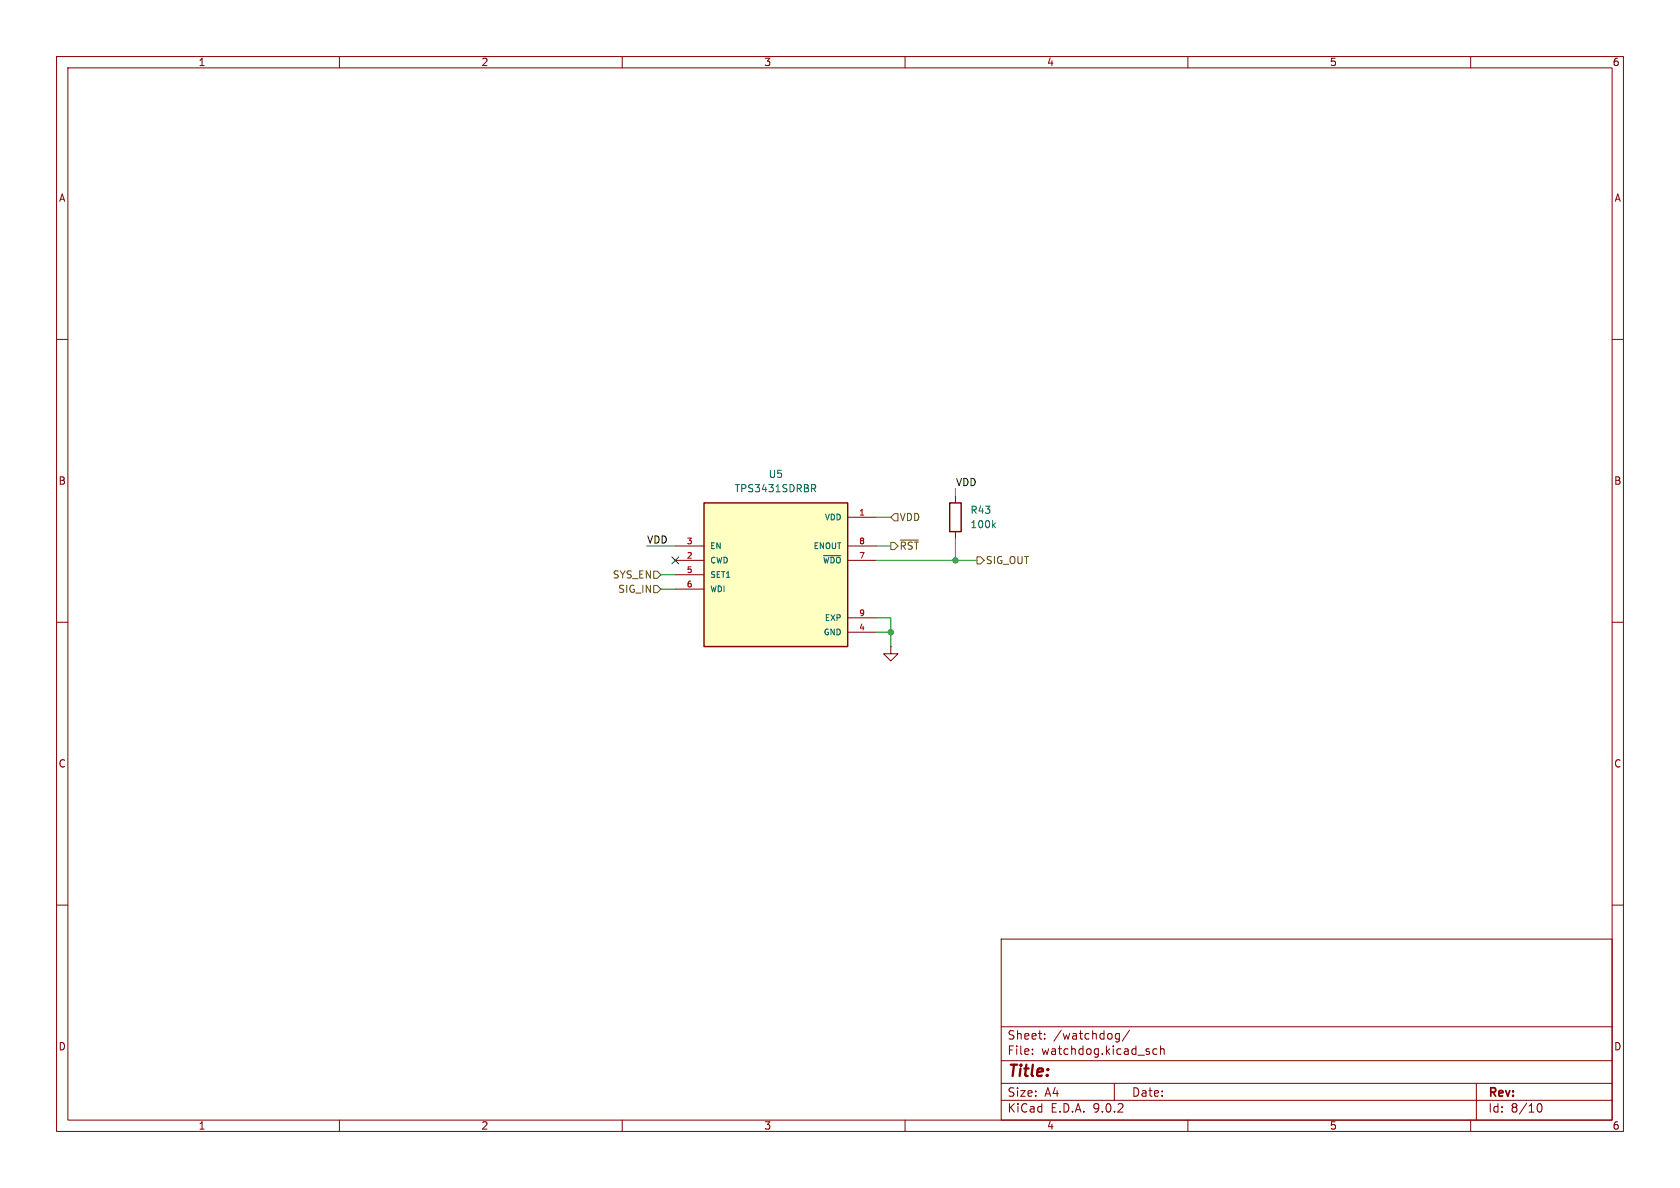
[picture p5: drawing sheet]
<svg xmlns="http://www.w3.org/2000/svg" width="297mm" height="210mm" viewBox="0 0 297 210" stroke-linecap="round" stroke-linejoin="round" font-family="sans-serif">
<g fill="none" stroke="#840000" stroke-width=".18">
<path d="M10 10h277v190h-277zM12 12h273v186h-273zM60 10v2M110 10v2M160 10v2M210 10v2M260 10v2M10 60h2M285 60h2M10 110h2M157.5 114.3v1.3h-1.3l1.3 1.2 1.2-1.2h-1.2M157.5 114.3h.1"/>
<path d="M285 110h2M10 160h2M177 166h108v32h-108zM285 160h2M60 198v2M110 198v2M160 198v2M177 194.5h108M177 191.5h108M177 187.5h108M177 181.5h108M182.5 186.3v.1"/>
<path d="M182.5 185.5v.1M184.7 183.6v.1M184.7 182.8v.1M197 191.5v3M197.9 182.7v1.2l-.3 .3-.4-.1M197.9 182.8l-.4-.1-.3 .3v.4l.1 .2h.6M199.7 182.1l-1.3 2M204.5 185.5l-.4-.1-.3 .3v.4l.2 .2h.5M205.2 185.5l.2-.1 .3 .1 .1 .9M205.2 184.9v1.5M210 198v2M260 198v2"/>
<path d="M261 191.5v6.5M271.7 195.7l.2-.5 .2-.1a.81 .81 0 0 1 .6 .6 .81 .81 0 0 1-.3 .8h-.4l-.3-.5"/>
</g>
<path d="M124.5 88.9h25.4v25.4h-25.4z" fill="#ffffc2"/>
<path d="M124.5 88.9h25.4v25.4h-25.4zM167.9 88.9h2v5.1h-2z" fill="none" stroke="#840000" stroke-width=".25"/>
<path d="M119.4 96.5h5.1M119.4 99.1h5.1M149.9 96.5h5M149.9 99.1h5M149.9 91.4h5M168.9 87.6v1.3M168.9 94v1.3M119.4 101.6h5.1M119.4 104.1h5.1M149.9 109.2h5M149.9 111.8h5" fill="none" stroke="#840000" stroke-width=".18"/>
<path d="M143.5 85.7h.5l.2 .2-.1 .4h-.6M143.8 86.3l.4 .6M145.6 98.2h3M175.6 92.8l.4 .5M176 92.4l-.5 .5" fill="none" stroke="#006464" stroke-width=".18"/>
<path d="M157.5 95.9h.6l.6 .6-.6 .7h-.6zM158.1 90.8h.6v1.3h-.6l-.6-.7zM159.2 95.5h3.2M172.7 98.4h.7l.6 .7-.6 .6h-.7zM115.6 101h.6l.6 .6-.6 .6h-.6zM115.6 103.5h.6l.6 .6-.6 .7h-.6z" fill="none" stroke="#725600" stroke-width=".18"/>
<path d="M114.3 96.5h5.1M154.9 96.5h2.6M154.9 91.4h2.6M154.9 99.1h17.8M168.9 86.4v1.2M168.9 95.3v3.8M116.8 101.6h2.6M116.8 104.1h2.6M154.9 109.2h2.6v5.1M154.9 111.8h2.6" fill="none" stroke="#009600" stroke-width=".18"/>
<path d="M118.8 98.5l1.2 1.2M120 98.5l-1.2 1.2" fill="none" stroke="#000084" stroke-width=".18"/>
<g fill="#009600" stroke="#009600" stroke-width=".18">
<circle cx="157.5" cy="111.8" r=".46"/>
<circle cx="168.9" cy="99.1" r=".46"/>
</g>
<text font-size="2.8" fill="#840000" x="178" y="190.9">Title:</text>
<g font-size="2.1" fill="#840000">
<text x="178" y="184">Sheet:</text>
<text x="186.2" y="184">/watchdog/</text>
<text x="178" y="186.7">File:</text>
<text x="184.1" y="186.7">watchdog.kicad_sch</text>
<text x="178" y="196.9">KiCad</text>
<text x="178" y="194.1">Size:</text>
<text x="184.7" y="194.1">A4</text>
<text x="185.7" y="196.9">E.D.A.</text>
<text x="193.3" y="196.9">9.0.2</text>
<text x="200" y="194.1">Date:</text>
<text x="263" y="194.3">Rev:</text>
<text x="263" y="196.9">Id:</text>
<text x="267.1" y="196.9">8/10</text>
</g>
<g font-size="1.8" fill="#840000">
<text x="35" y="11.9">1</text>
<text x="85" y="11.9">2</text>
<text x="135" y="11.9">3</text>
<text x="185" y="11.9">4</text>
<text x="235" y="11.9">5</text>
<text x="285" y="11.9">6</text>
<text x="10.3" y="35.9">A</text>
<text x="285.3" y="35.9">A</text>
<text x="10.3" y="85.9">B</text>
<text x="285.3" y="85.9">B</text>
<text x="10.3" y="135.9">C</text>
<text x="285.3" y="135.9">C</text>
<text x="10.3" y="185.9">D</text>
<text x="285.3" y="185.9">D</text>
<text x="35" y="199.9">1</text>
<text x="85" y="199.9">2</text>
<text x="135" y="199.9">3</text>
<text x="185" y="199.9">4</text>
<text x="235" y="199.9">5</text>
<text x="285" y="199.9">6</text>
</g>
<g font-size="1.8" fill="#006464">
<text x="129.8" y="87.2">TPS3431SDRBR</text>
<text x="135.8" y="84.7">U5</text>
<text x="171.5" y="91">R43</text>
<text x="171.5" y="93.6">100k</text>
</g>
<g font-size="1.8" fill="#0f0f0f">
<text x="168.9" y="86">VDD</text>
<text x="114.3" y="96.2">VDD</text>
</g>
<g font-size="1.8" fill="#725600">
<text x="158.9" y="92.3">VDD</text>
<text x="158.9" y="97.4">~{RST}</text>
<text x="174.2" y="99.9">SIG_OUT</text>
<text x="108.2" y="102.5">SYS_EN</text>
<text x="109.2" y="105">SIG_IN</text>
</g>
<g font-size="1.4" fill="#006464">
<text x="145.7" y="92.2">VDD</text>
<text x="125.5" y="97.3">EN</text>
<text x="125.5" y="99.8">CWD</text>
<text x="143.7" y="97.3">ENOUT</text>
<text x="145.3" y="99.8">~{WDO}</text>
<text x="125.5" y="102.3">SET1</text>
<text x="125.5" y="104.9">WDI</text>
<text x="145.5" y="112.5">GND</text>
<text x="145.7" y="110">EXP</text>
</g>
<g font-size="1.4" fill="#a90000">
<text x="151.8" y="91.2">1</text>
<text x="121.3" y="96.3">3</text>
<text x="121.3" y="98.8">2</text>
<text x="121.3" y="101.3">5</text>
<text x="151.8" y="96.3">8</text>
<text x="151.8" y="98.8">7</text>
<text x="121.3" y="103.9">6</text>
<text x="151.8" y="109">9</text>
<text x="151.8" y="111.5">4</text>
</g>
</svg>
